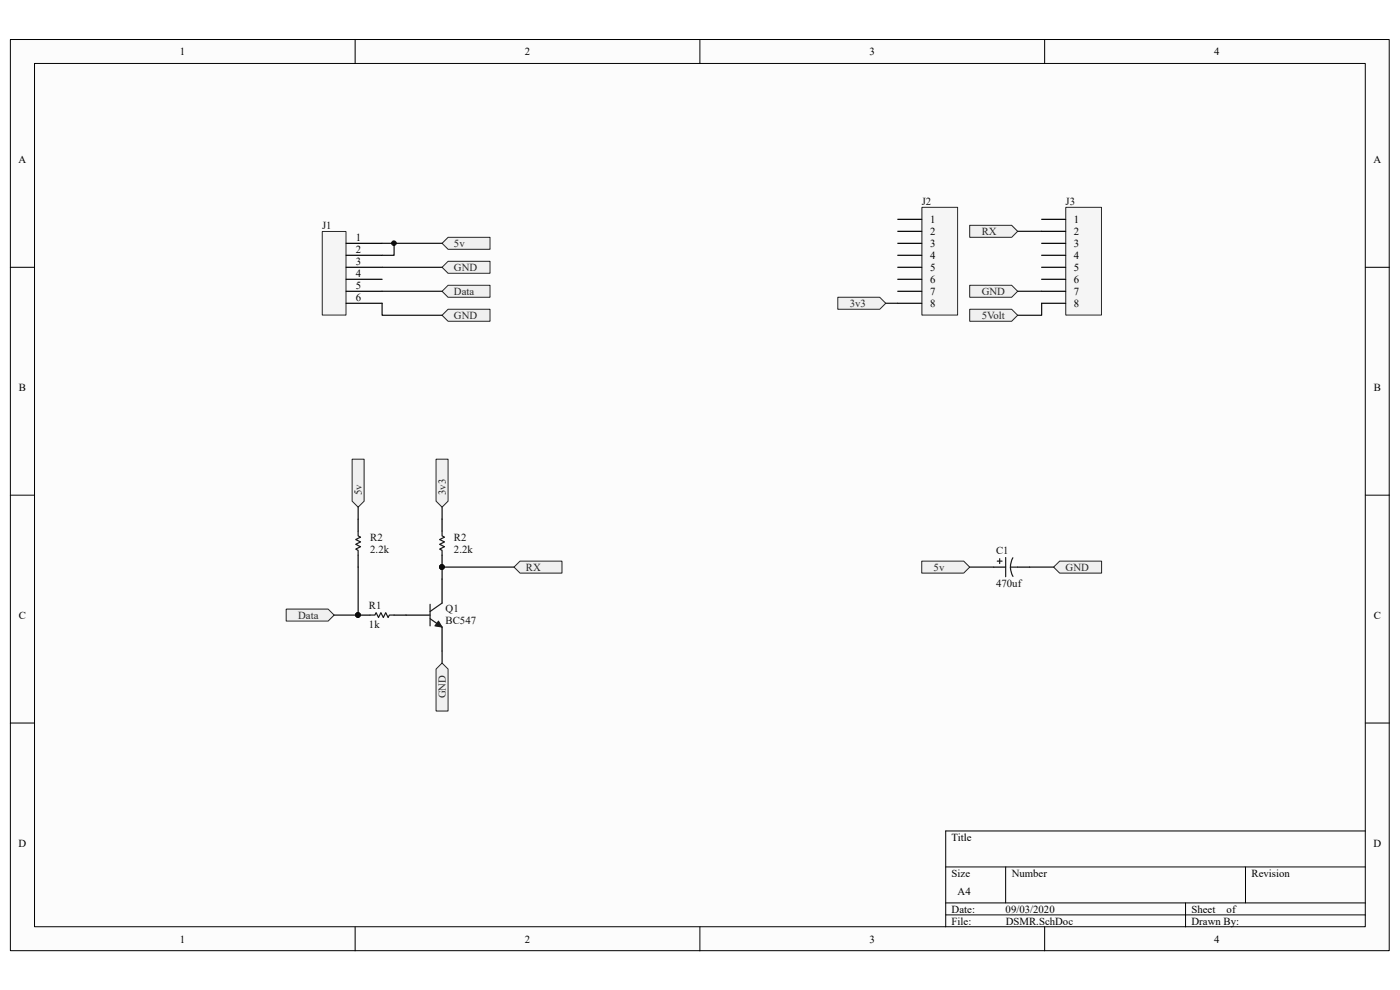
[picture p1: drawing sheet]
<svg xmlns="http://www.w3.org/2000/svg" width="297mm" height="210mm" viewBox="0 0 297 210" stroke-linecap="round" stroke-linejoin="round" font-family="sans-serif">
<path d="M2.2 8.4h292.5v193.3h-292.5z" fill="#fcfcfc"/>
<path d="M2.2 8.4h292.5v193.3h-292.5z" fill="none" stroke="#000" stroke-width=".21"/>
<path d="M7.4 13.5h282.2v183.1h-282.2z" fill="#fcfcfc"/>
<g fill="none" stroke="#000" stroke-width=".21">
<path d="M7.3 13.5h282.3v183.1h-282.3zM75.3 8.4v5.1M148.5 8.4v5.1M221.6 8.4v5.1M2.2 56.7h5.1M289.7 56.7h5.1M2.2 105h5.1M289.7 105h5.1M2.2 153.4h5.1M289.7 153.4h5.1M289.7 176.3h-89.1v20.3M75.3 196.6v5.1"/>
<path d="M148.5 196.6v5.1M200.6 183.9h89.1M200.6 191.5h89.1M200.6 194.1h89.1M213.4 183.9v7.6M221.6 196.6v5.1M251.5 191.5v5.1M264.2 183.9v7.6"/>
</g>
<path d="M68.4 49.1h5v17.7h-5z" fill="#f5f5f5"/>
<path d="M68.4 49.1h5v17.7h-5z" fill="none" stroke="#262626" stroke-width=".21"/>
<path d="M73.4 51.6h7.7M73.4 54.2h7.7M73.4 56.7h7.7M73.4 59.2h7.7M73.4 61.8h7.7M73.4 64.3h7.7" fill="none" stroke="#000" stroke-width=".25"/>
<path d="M195.6 44h7.6v22.8h-7.6z" fill="#f5f5f5"/>
<path d="M195.6 44h7.6v22.8h-7.6z" fill="none" stroke="#262626" stroke-width=".21"/>
<path d="M190.5 46.5h5M190.5 49.1h5M190.5 51.6h5M190.5 54.2h5M190.5 56.7h5M190.5 59.2h5M190.5 61.8h5M190.5 64.3h5" fill="none" stroke="#000" stroke-width=".25"/>
<path d="M226.1 44h7.6v22.8h-7.6z" fill="#f5f5f5"/>
<path d="M226.1 44h7.6v22.8h-7.6z" fill="none" stroke="#262626" stroke-width=".21"/>
<path d="M221 46.5h5.1M221 49.1h5.1M221 51.6h5.1M221 54.2h5.1M221 56.7h5.1M221 59.2h5.1M221 61.8h5.1M221 64.3h5.1M86.2 130.5h5M93.8 122.9v5M93.8 133v5.1" fill="none" stroke="#000" stroke-width=".25"/>
<path d="M91.2 131.2l2.6 1.8M91.2 128.2v4.6M93.8 127.9l-2.6 1.8" fill="none" stroke="#1c1c1c" stroke-width=".25"/>
<path d="M93 131.8l.8 1.2-1.5-.2z" fill="#1c1c1c" stroke="#1c1c1c" stroke-width=".21"/>
<g fill="#f0f0f0" stroke="#262626" stroke-width=".21">
<path d="M93.8 51.6l1.3-1.3h8.9v2.6h-8.9z" fill-rule="evenodd"/>
<path d="M95.1 55.4h8.9v2.6h-8.9l-1.3-1.3z" fill-rule="evenodd"/>
<path d="M93.8 61.8l1.3-1.3h8.9v2.6h-8.9z" fill-rule="evenodd"/>
</g>
<path d="M81.1 56.7h12.7M81.1 61.8h12.7" fill="none" stroke="#0e0e0e" stroke-width=".25"/>
<path d="M205.7 65.6h8.9l1.3 1.3-1.3 1.3h-8.9z" fill-rule="evenodd" fill="#f0f0f0" stroke="#262626" stroke-width=".21"/>
<path d="M221 64.3v2.6h-5.1" fill="none" stroke="#0e0e0e" stroke-width=".25"/>
<path d="M205.7 60.5h8.9l1.3 1.3-1.3 1.3h-8.9z" fill-rule="evenodd" fill="#f0f0f0" stroke="#262626" stroke-width=".21"/>
<path d="M215.9 61.8h5.1" fill="none" stroke="#0e0e0e" stroke-width=".25"/>
<g fill="#f0f0f0" stroke="#262626" stroke-width=".21">
<path d="M205.7 47.8h8.9l1.3 1.3-1.3 1.2h-8.9z" fill-rule="evenodd"/>
<path d="M177.7 63.1h8.9l1.3 1.2-1.3 1.3h-8.9z" fill-rule="evenodd"/>
</g>
<path d="M215.9 49.1h5.1M187.9 64.3h2.6" fill="none" stroke="#0e0e0e" stroke-width=".25"/>
<g fill="#f0f0f0" stroke="#262626" stroke-width=".21">
<path d="M60.7 129.2h8.9l1.3 1.3-1.3 1.3h-8.9z" fill-rule="evenodd"/>
<path d="M109 120.3l1.3-1.3h8.9v2.6h-8.9z" fill-rule="evenodd"/>
<path d="M93.8 140.7l1.3 1.2v8.9h-2.6v-8.9z" fill-rule="evenodd"/>
<path d="M92.5 97.4h2.6v8.9l-1.3 1.3-1.3-1.3z" fill-rule="evenodd"/>
<path d="M74.7 97.4h2.5v8.9l-1.2 1.3-1.3-1.3z" fill-rule="evenodd"/>
</g>
<path d="M76 107.6v2.5M93.8 107.6v2.5M76 120.3v10.2h-5.1M93.8 138.1v2.6M109 120.3h-15.2v2.6" fill="none" stroke="#0e0e0e" stroke-width=".25"/>
<g fill="#0e0e0e" stroke="#0e0e0e" stroke-width=".21">
<circle cx="75.9" cy="130.5" r=".49"/>
<circle cx="93.8" cy="120.3" r=".49"/>
</g>
<path d="M210.8 120.3h2.6M215.9 120.3h2.5" fill="none" stroke="#000" stroke-width=".25"/>
<path d="M211.6 119h1M212.1 118.5v1M213.4 118.3v4M214.9 118.3l-.4 1.2-.1 .8M214.4 120.3l.2 1.2 .3 .8M214.4 120.3h1.5" fill="none" stroke="#1c1c1c" stroke-width=".25"/>
<g fill="#f0f0f0" stroke="#262626" stroke-width=".21">
<path d="M195.5 119h8.9l1.3 1.3-1.3 1.3h-8.9z" fill-rule="evenodd"/>
<path d="M223.5 120.3l1.3-1.3h8.9v2.6h-8.9z" fill-rule="evenodd"/>
</g>
<path d="M81.1 51.6h12.7M83.6 51.6v2.6h-2.5M205.7 120.3h5.1M218.4 120.3h5.1" fill="none" stroke="#0e0e0e" stroke-width=".25"/>
<path d="M76 110.1v2.6M76 117.8v2.5M93.8 110.1v2.6M93.8 117.8v2.5M76 130.5h2.5M83.6 130.5h2.6" fill="none" stroke="#000" stroke-width=".25"/>
<path d="M76 112.7v1l.5 .2-1 .6 1 .5-1 .5 1 .5-1 .5 .5 .2v1.1M93.8 112.7v1l.5 .2-1 .6 1 .5-1 .5 1 .5-1 .5 .5 .2v1.1M78.5 130.5h1l.3-.5 .5 1 .5-1 .5 1 .5-1 .5 1 .3-.5h1" fill="none" stroke="#1c1c1c" stroke-width=".25"/>
<g fill="#0e0e0e" stroke="#0e0e0e" stroke-width=".21">
<circle cx="93.8" cy="120.3" r=".49"/>
<circle cx="75.9" cy="130.5" r=".49"/>
<circle cx="83.6" cy="51.6" r=".49"/>
</g>
<path d="M93.8 66.9l1.3-1.3h8.9v2.6h-8.9z" fill-rule="evenodd" fill="#f0f0f0" stroke="#262626" stroke-width=".21"/>
<path d="M81.1 64.3v2.6h12.7" fill="none" stroke="#0e0e0e" stroke-width=".25"/>
<g font-size="2.3">
<text x="38.2" y="11.7">1</text>
<text x="111.3" y="11.7">2</text>
<text x="184.5" y="11.7">3</text>
<text x="257.6" y="11.7">4</text>
<text x="3.9" y="34.6">A</text>
<text x="291.4" y="34.6">A</text>
<text x="197.3" y="47.3">1</text>
<text x="227.8" y="47.3">1</text>
<text x="75.5" y="51.1">1</text>
<text x="75.5" y="53.7">2</text>
<text x="197.3" y="49.8">2</text>
<text x="197.3" y="52.4">3</text>
<text x="227.8" y="49.8">2</text>
<text x="227.8" y="52.4">3</text>
<text x="75.5" y="56.2">3</text>
<text x="75.5" y="58.8">4</text>
<text x="197.3" y="54.9">4</text>
<text x="197.3" y="57.5">5</text>
<text x="227.8" y="54.9">4</text>
<text x="227.8" y="57.5">5</text>
<text x="75.5" y="61.3">5</text>
<text x="75.5" y="63.8">6</text>
<text x="197.3" y="60">6</text>
<text x="197.3" y="62.6">7</text>
<text x="197.3" y="65.1">8</text>
<text x="227.8" y="60">6</text>
<text x="227.8" y="62.6">7</text>
<text x="227.8" y="65.1">8</text>
<text x="4" y="82.9">B</text>
<text x="291.5" y="82.9">B</text>
<text x="4" y="131.3">C</text>
<text x="291.5" y="131.3">C</text>
<text x="3.9" y="179.6">D</text>
<text x="201.9" y="178.3">Title</text>
<text x="291.4" y="179.6">D</text>
<text x="201.9" y="186">Size</text>
<text x="214.6" y="186">Number</text>
<text x="265.5" y="186">Revision</text>
<text x="203.2" y="189.8">A4</text>
<text x="201.9" y="193.6">Date:</text>
<text x="201.9" y="196.1">File:</text>
<text x="213.3" y="193.6">09/03/2020</text>
<text x="213.4" y="196.1">DSMR.SchDoc</text>
<text x="252.8" y="193.6">Sheet</text>
<text x="252.8" y="196.1">Drawn By:</text>
<text x="260.2" y="193.6">of</text>
<text x="38.2" y="199.9">1</text>
<text x="111.3" y="199.9">2</text>
<text x="184.5" y="199.9">3</text>
<text x="257.6" y="199.9">4</text>
</g>
<g font-size="2.3" fill="#0e0e0e">
<text x="195.5" y="43.5">J2</text>
<text x="226.1" y="43.5">J3</text>
<text x="68.3" y="48.6">J1</text>
<text x="78.5" y="114.7">R2</text>
<text x="78.5" y="117.3">2.2k</text>
<text x="96.3" y="114.7">R2</text>
<text x="96.3" y="117.3">2.2k</text>
<text x="211.3" y="117.5">C1</text>
<text x="211.3" y="124.6">470uf</text>
<text x="78.3" y="129.2">R1</text>
<text x="94.5" y="129.8">Q1</text>
<text x="78.3" y="133.3">1k</text>
<text x="94.5" y="132.3">BC547</text>
</g>
<g font-size="2.3" fill="#262626">
<text x="96.3" y="52.4">5v</text>
<text x="208.3" y="49.8">RX</text>
<text x="96.3" y="57.5">GND</text>
<text x="96.3" y="62.6">Data</text>
<text x="180.3" y="65.1">3v3</text>
<text x="208.3" y="62.6">GND</text>
<text x="96.3" y="67.6">GND</text>
<text x="208.3" y="67.6">5Volt</text>
<text x="76.8" y="105" transform="rotate(-90 76.8 105)">5v</text>
<text x="94.6" y="105" transform="rotate(-90 94.6 105)">3v3</text>
<text x="111.6" y="121.1">RX</text>
<text x="198.1" y="121.1">5v</text>
<text x="226.1" y="121.1">GND</text>
<text x="63.2" y="131.3">Data</text>
<text x="94.6" y="148.2" transform="rotate(-90 94.6 148.2)">GND</text>
</g>
</svg>
